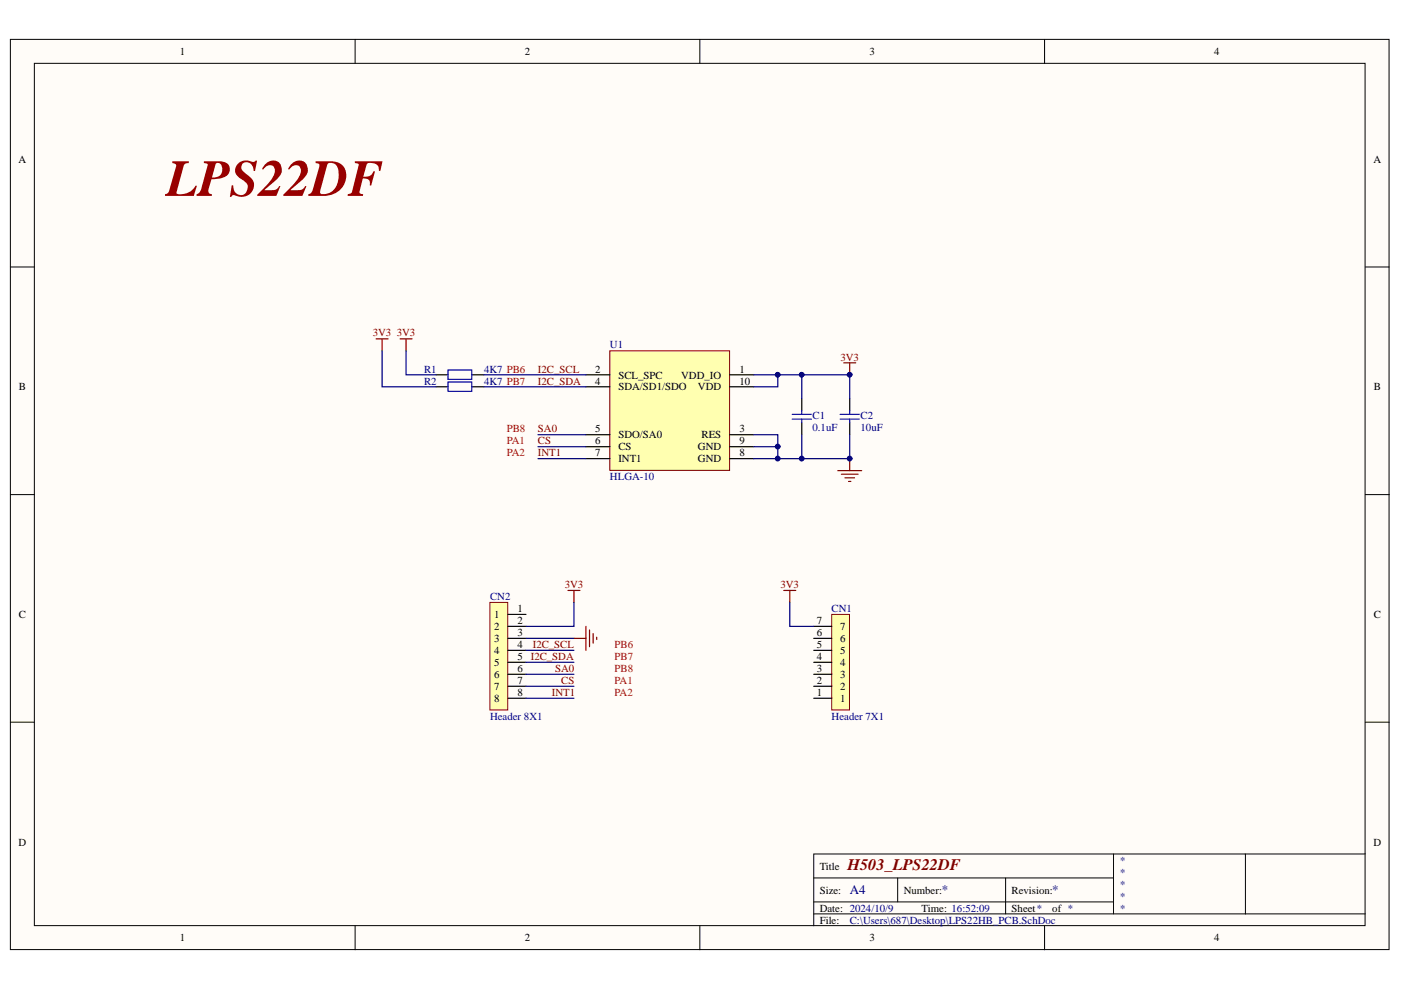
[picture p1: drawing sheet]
<svg xmlns="http://www.w3.org/2000/svg" width="297mm" height="210mm" viewBox="0 0 297 210" stroke-linecap="round" stroke-linejoin="round" font-family="sans-serif">
<g fill="#fffcf8" stroke="#000" stroke-width=".21">
<path d="M2.2 8.3h292.3v193h-292.3z"/>
<path d="M7.3 13.4h282.1v182.9h-282.1z"/>
</g>
<g fill="none" stroke="#000" stroke-width=".21">
<path d="M75.3 8.3v5.1M148.4 8.3v5.1M221.5 8.3v5.1M2.2 56.6h5.1M289.5 56.6h5.1M2.2 104.9h5.1M289.5 104.9h5.1M2.2 153.1h5.1M289.5 153.1h5.1M75.3 196.3v5.1M148.4 196.3v5.1M172.5 186.1h63.6"/>
<path d="M172.5 193.8h117M172.5 191.2h63.6M190.3 186.1v5.1M213.2 186.1v7.7M221.5 196.3v5.1M236.1 181.1v12.7M264.1 181.1h-91.6v15.2M289.5 181.1h-25.4v12.7"/>
</g>
<path d="M129.3 74.4h25.4v25.3h-25.4z" fill="#ffffb0" stroke="#800000" stroke-width=".21"/>
<g fill="none" stroke="#000" stroke-width=".25">
<path d="M92.4 79.5h2.6M100.1 79.5h2.5M124.2 79.5h5.1M154.7 79.5h5.1M92.4 82h2.6M100.1 82h2.5M124.2 92.2h5.1M124.2 82h5.1M124.2 94.7h5.1M124.2 97.2h5.1M154.7 92.2h5.1M154.7 82h5.1"/>
<path d="M154.7 94.7h5.1M154.7 97.2h5.1M170 84.5v2.6M170 89.6v2.6M180.2 84.5v2.6M180.2 89.6v2.6"/>
</g>
<path d="M95 78.5h5v1.9h-5zM95 81h5v2h-5zM168 88.9h4M168 87.8h4M170 87.1v.7M170 88.9v.7M178.1 88.9h4.1M178.1 87.8h4.1M180.2 87.1v.7M180.2 88.9v.7" fill="none" stroke="#00f" stroke-width=".25"/>
<path d="M79.7 71.8h2.6M81 71.8v2.6M84.8 71.8h2.6M86.1 71.8v2.6M178.9 76.9h2.5M180.2 76.9v2.6M177.6 99.8h5.1M180.2 97.2v2.6M178.4 100.5h3.5M179.1 101.3h2.1M179.9 102.1h.5" fill="none" stroke="#800000" stroke-width=".25"/>
<g fill="#000080" stroke="#000080" stroke-width=".21">
<circle cx="180.1" cy="97.2" r=".48"/>
<circle cx="180.1" cy="79.4" r=".48"/>
</g>
<path d="M103.9 127.7h3.8v22.8h-3.8z" fill="#ffffb0" stroke="#800000" stroke-width=".21"/>
<path d="M107.7 130.3h3.8M107.7 132.8h3.8M107.7 135.3h3.8M107.7 137.9h3.8M107.7 140.4h3.8M107.7 143h3.8M107.7 145.5h3.8M107.7 148h3.8" fill="none" stroke="#000" stroke-width=".25"/>
<path d="M120.4 125.2h2.6M121.7 125.2v2.5M121.7 135.3h2.5M124.2 132.8v5.1M125 133.6v3.5M125.8 134.3v2.1M126.5 135.1v.5" fill="none" stroke="#800000" stroke-width=".25"/>
<path d="M176.3 130.3h3.8v20.2h-3.8z" fill="#ffffb0" stroke="#800000" stroke-width=".21"/>
<path d="M172.5 137.9h3.8M172.5 135.3h3.8M172.5 132.8h3.8M172.5 148h3.8M172.5 145.5h3.8M172.5 143h3.8M172.5 140.4h3.8" fill="none" stroke="#000" stroke-width=".25"/>
<path d="M166.2 125.2h2.5M167.4 125.2v2.5" fill="none" stroke="#800000" stroke-width=".25"/>
<g fill="none" stroke="#000080" stroke-width=".25">
<path d="M81 74.4v7.6h11.4M86.1 74.4v5.1h6.3M102.6 79.5h21.6M159.8 79.5h20.4v5M164.9 79.5v2.5h-5.1M170 79.5v5M102.6 82h21.6M114.1 92.2h10.1M114.1 94.7h10.1M114.1 97.2h10.1M159.8 94.7h5.1v2.5M159.8 92.2h5.1v2.5"/>
<path d="M170 92.2v5M180.2 92.2v5h-20.4M111.5 135.3h10.2M111.5 137.9h10.2M121.7 127.7v5.1h-10.2M167.4 127.7v5.1h5.1M111.5 140.4h10.2M111.5 145.5h10.2M111.5 143h10.2M111.5 148h10.2"/>
</g>
<g fill="#000080" stroke="#000080" stroke-width=".21">
<circle cx="164.9" cy="79.4" r=".48"/>
<circle cx="170" cy="79.4" r=".48"/>
<circle cx="180.1" cy="79.4" r=".48"/>
<circle cx="164.9" cy="97.2" r=".48"/>
<circle cx="170" cy="97.2" r=".48"/>
<circle cx="180.1" cy="97.2" r=".48"/>
<circle cx="164.9" cy="94.7" r=".48"/>
</g>
<text font-size="11" fill="#980000" x="35.2" y="41.5">LPS22DF</text>
<text font-size="3.4" fill="#800000" x="179.7" y="184.4">H503_LPS22DF</text>
<g font-size="2.7" fill="#000080">
<text x="180.2" y="189.6">A4</text>
<text x="199.7" y="189.6">*</text>
<text x="223.1" y="189.6">*</text>
</g>
<g font-size="2.3">
<text x="38.2" y="11.7">1</text>
<text x="111.3" y="11.7">2</text>
<text x="184.4" y="11.7">3</text>
<text x="257.4" y="11.7">4</text>
<text x="3.9" y="34.5">A</text>
<text x="291.2" y="34.5">A</text>
<text x="4" y="82.8">B</text>
<text x="126.2" y="79">2</text>
<text x="126.2" y="81.5">4</text>
<text x="131.1" y="80.3">SCL_SPC</text>
<text x="131.1" y="82.8">SDA/SD1/SDO</text>
<text x="144.4" y="80.3">VDD_IO</text>
<text x="148" y="82.8">VDD</text>
<text x="156.8" y="79">1</text>
<text x="156.8" y="81.5">10</text>
<text x="291.3" y="82.8">B</text>
<text x="126.2" y="91.7">5</text>
<text x="126.2" y="94.2">6</text>
<text x="131.1" y="92.9">SDO/SA0</text>
<text x="131.1" y="95.5">CS</text>
<text x="148" y="95.5">GND</text>
<text x="148.7" y="92.9">RES</text>
<text x="156.8" y="91.7">3</text>
<text x="156.8" y="94.2">9</text>
<text x="126.2" y="96.7">7</text>
<text x="131.1" y="98">INT1</text>
<text x="148" y="98">GND</text>
<text x="156.8" y="96.7">8</text>
<text x="4" y="131.1">C</text>
<text x="104.8" y="131.1">1</text>
<text x="109.7" y="129.8">1</text>
<text x="291.3" y="131.1">C</text>
<text x="104.8" y="133.6">2</text>
<text x="104.8" y="136.1">3</text>
<text x="109.7" y="132.3">2</text>
<text x="109.7" y="134.9">3</text>
<text x="109.7" y="137.4">4</text>
<text x="173.2" y="137.4">5</text>
<text x="173.2" y="134.9">6</text>
<text x="173.2" y="132.3">7</text>
<text x="178.1" y="136.1">6</text>
<text x="178.1" y="133.6">7</text>
<text x="104.8" y="138.7">4</text>
<text x="104.8" y="141.2">5</text>
<text x="104.8" y="143.7">6</text>
<text x="109.7" y="139.9">5</text>
<text x="109.7" y="142.5">6</text>
<text x="173.2" y="142.5">3</text>
<text x="173.2" y="139.9">4</text>
<text x="178.1" y="143.7">3</text>
<text x="178.1" y="141.2">4</text>
<text x="178.1" y="138.7">5</text>
<text x="104.8" y="146.3">7</text>
<text x="104.8" y="148.8">8</text>
<text x="109.7" y="145">7</text>
<text x="109.7" y="147.5">8</text>
<text x="173.2" y="147.5">1</text>
<text x="173.2" y="145">2</text>
<text x="178.1" y="148.8">1</text>
<text x="178.1" y="146.3">2</text>
<text x="3.9" y="179.3">D</text>
<text x="291.2" y="179.3">D</text>
<text x="173.8" y="184.4">Title</text>
<text x="173.8" y="189.5">Size:</text>
<text x="191.6" y="189.5">Number:</text>
<text x="214.5" y="189.5">Revision:</text>
<text x="173.8" y="193.3">Date: 2024/10/9</text>
<text x="173.8" y="195.8">File:</text>
<text x="195.4" y="193.3">Time: 16:52:09</text>
<text x="214.5" y="193.3">Sheet*</text>
<text x="223.1" y="193.3">of *</text>
<text x="38.2" y="199.6">1</text>
<text x="111.3" y="199.6">2</text>
<text x="184.4" y="199.6">3</text>
<text x="257.4" y="199.6">4</text>
</g>
<g font-size="2.3" fill="#800000">
<text x="79" y="71.3">3V3</text>
<text x="84.1" y="71.3">3V3</text>
<text x="178.2" y="76.5">3V3</text>
<text x="114.1" y="79">I2C_SCL</text>
<text x="114.1" y="81.5">I2C_SDA</text>
<text x="114.1" y="91.7">SA0</text>
<text x="114.1" y="94.2">CS</text>
<text x="114.1" y="96.7">INT1</text>
<text x="119.7" y="124.7">3V3</text>
<text x="165.5" y="124.7">3V3</text>
<text x="113" y="137.4">I2C_SCL</text>
<text x="112.5" y="139.9">I2C_SDA</text>
<text x="117.7" y="142.5">SA0</text>
<text x="117" y="147.5">INT1</text>
<text x="119" y="145">CS</text>
</g>
<g font-size="2.3" fill="#000080">
<text x="129.3" y="73.9">U1</text>
<text x="89.9" y="79">R1</text>
<text x="89.9" y="81.5">R2</text>
<text x="102.6" y="79">4K7 PB6</text>
<text x="102.6" y="81.5">4K7 PB7</text>
<text x="172.3" y="88.9">C1</text>
<text x="182.5" y="88.9">C2</text>
<text x="172.3" y="91.4">0.1uF</text>
<text x="182.5" y="91.4">10uF</text>
<text x="129.3" y="101.8">HLGA-10</text>
<text x="103.9" y="127.2">CN2</text>
<text x="176.3" y="129.8">CN1</text>
<text x="103.9" y="152.6">Header 8X1</text>
<text x="176.3" y="152.6">Header 7X1</text>
<text x="237.4" y="183.1">*</text>
<text x="237.4" y="185.7">*</text>
<text x="237.4" y="188.2">*</text>
<text x="237.4" y="190.7">*</text>
<text x="180.2" y="195.8">C:\Users\687\Desktop\LPS22HB_PCB.SchDoc</text>
<text x="237.4" y="193.3">*</text>
</g>
<g font-size="2.3" fill="#c00">
<text x="107.5" y="94.2">PA1</text>
<text x="107.5" y="91.7">PB8</text>
<text x="107.5" y="96.7">PA2</text>
<text x="130.3" y="137.4">PB6</text>
<text x="130.3" y="139.9">PB7</text>
<text x="130.3" y="142.5">PB8</text>
<text x="130.3" y="145">PA1</text>
<text x="130.3" y="147.5">PA2</text>
</g>
</svg>
